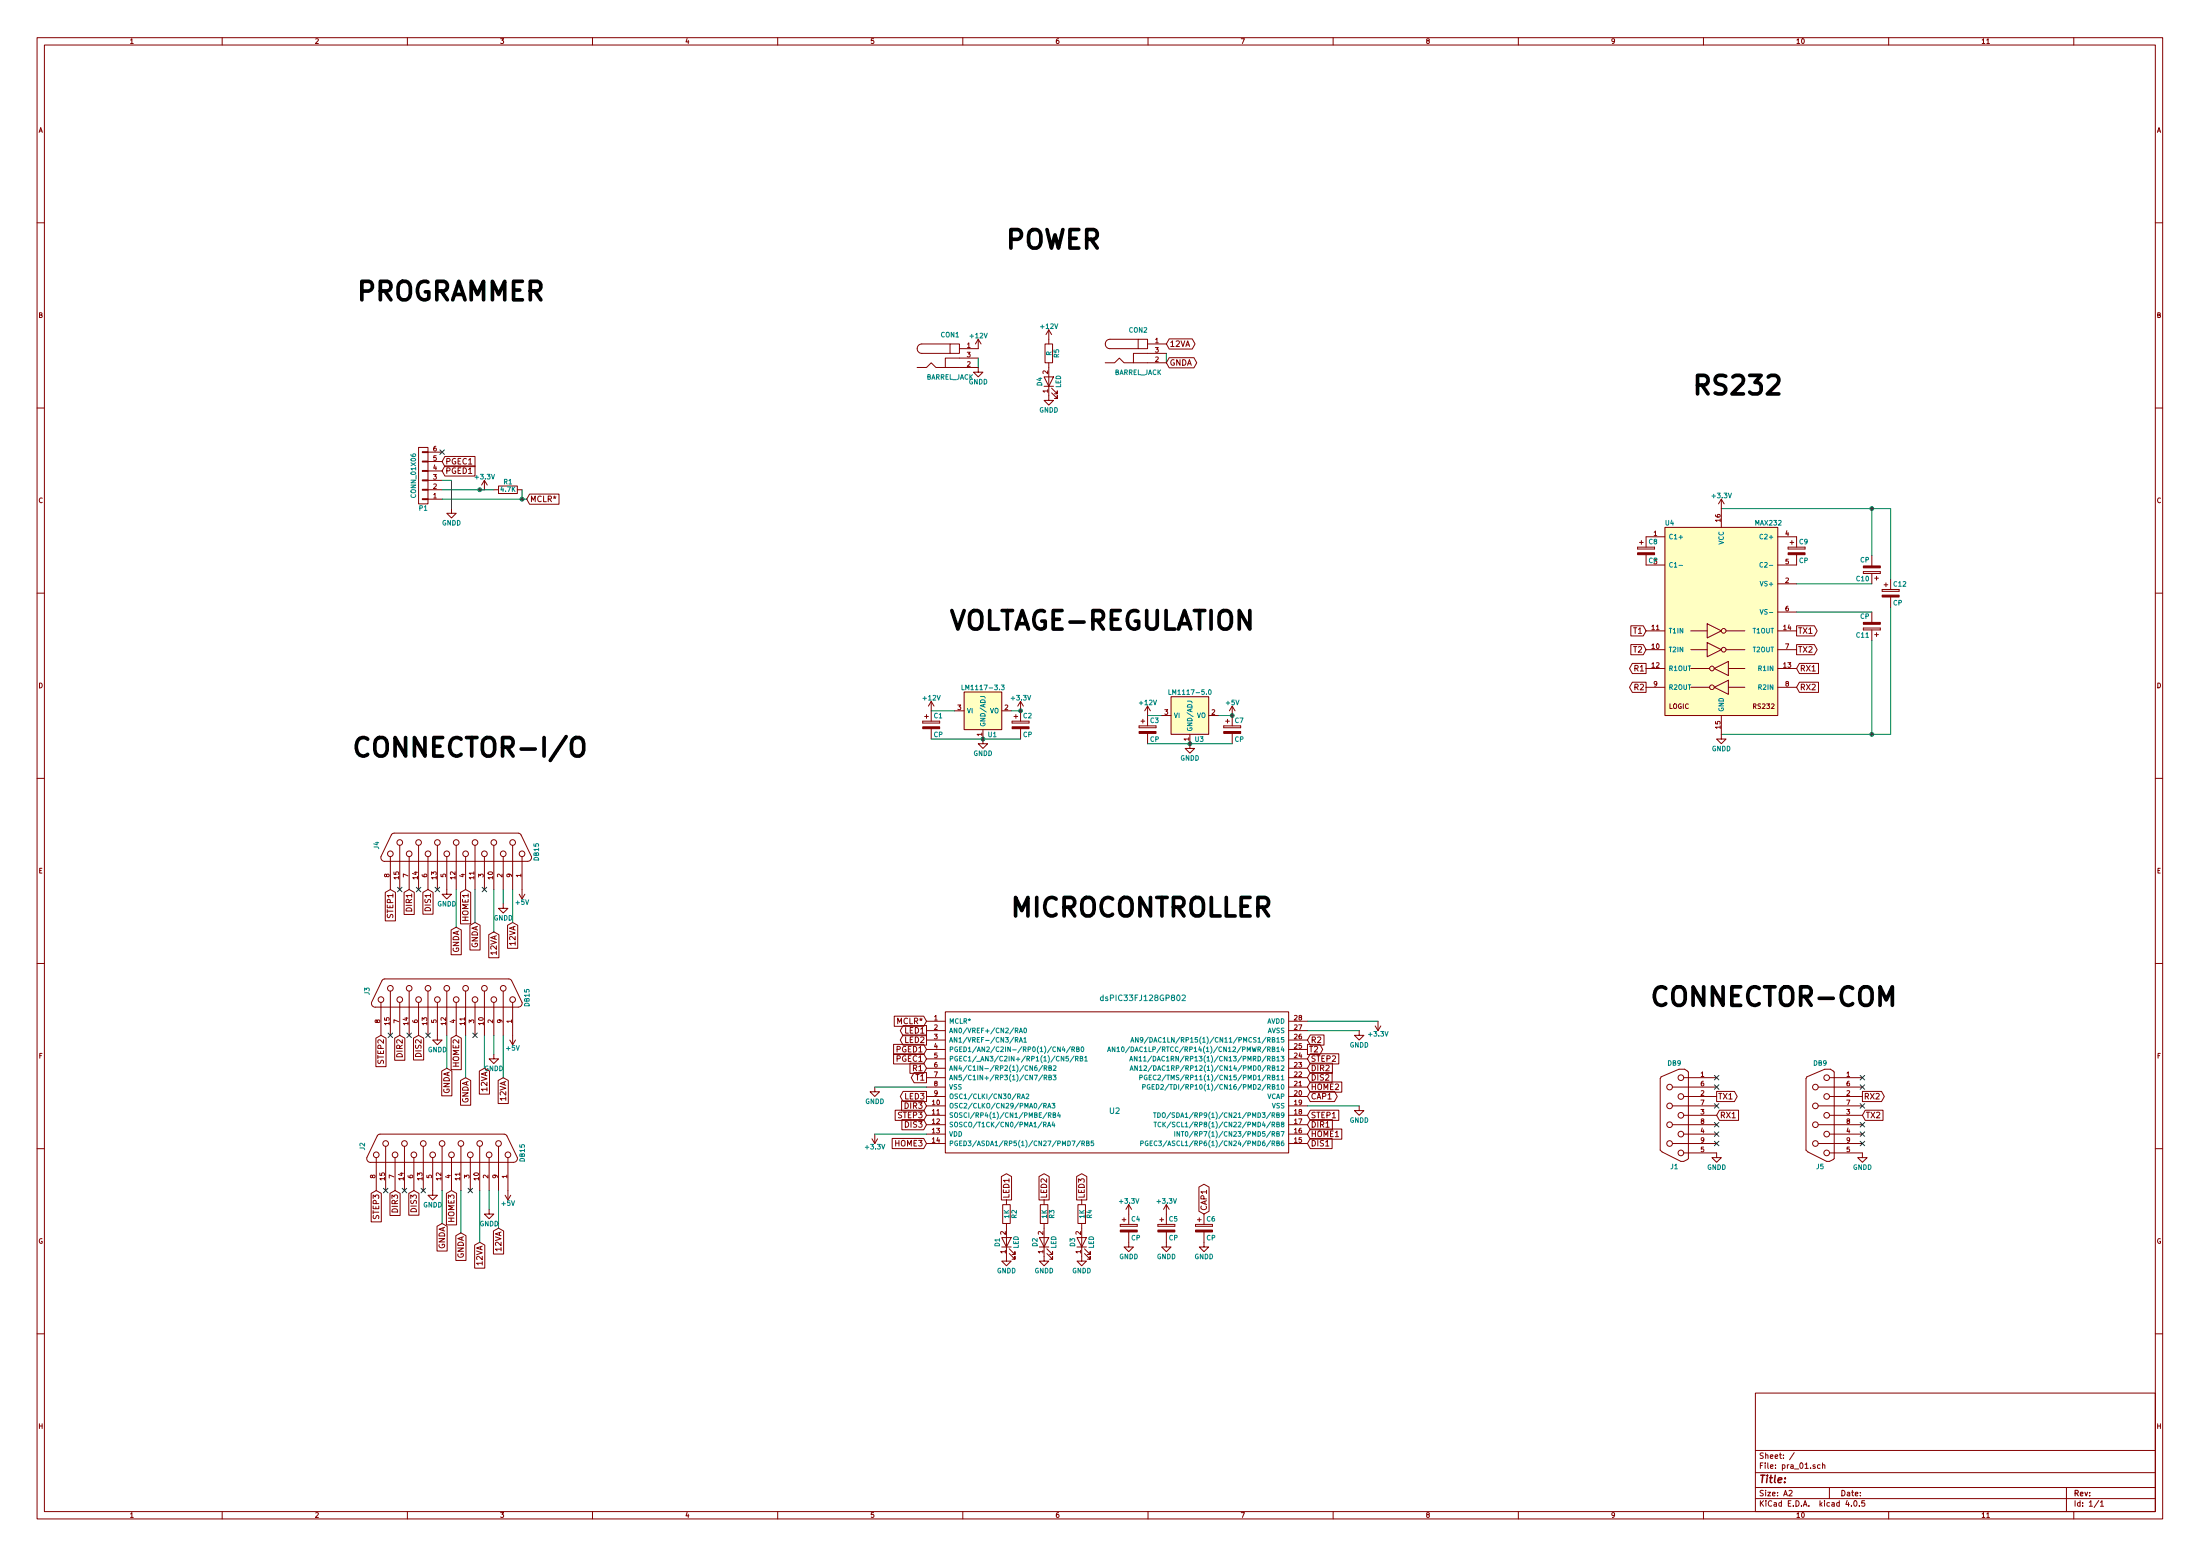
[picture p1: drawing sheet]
EESchema Schematic File Version 2
LIBS:pra_01-rescue
LIBS:power
LIBS:device
LIBS:conn
LIBS:linear
LIBS:regul
LIBS:74xx
LIBS:cmos4000
LIBS:adc-dac
LIBS:memory
LIBS:xilinx
LIBS:microcontrollers
LIBS:dsp
LIBS:microchip
LIBS:analog_switches
LIBS:motorola
LIBS:texas
LIBS:intel
LIBS:audio
LIBS:interface
LIBS:digital-audio
LIBS:philips
LIBS:display
LIBS:siliconi
LIBS:opto
LIBS:contrib
LIBS:dspic33fj128gp802
LIBS:pra_01-cache
EELAYER 25 0
EELAYER END
$Descr A2 23386 16535
encoding utf-8
Sheet 1 1
Title ""
Date ""
Rev ""
Comp ""
Comment1 ""
Comment2 ""
Comment3 ""
Comment4 ""
$EndDescr
$Comp
L dsPIC33FJ128GP802 U2
U 1 1
P 11600 11500
F 0 "U2" H 11850 11200 60  0000 C CNN
F 1 "dsPIC33FJ128GP802" H 12150 12400 60  0000 C CNN
F 2 "Housings_DIP:DIP-28_W7.62mm" H 12300 11050 60  0001 C CNN
F 3 "" H 12300 11050 60  0001 C CNN
	1    11600 11500
	1    0    0    -1  
$EndComp
Text GLabel 5600 5300 2    60   Input ~ 0
MCLR*
Text GLabel 9850 11250 0    60   Input ~ 0
PGEC1
Text GLabel 9850 11150 0    60   Input ~ 0
PGED1
Text GLabel 13900 11850 2    60   Input ~ 0
STEP1
Text GLabel 13900 11250 2    60   Input ~ 0
STEP2
Text GLabel 9850 11650 0    60   Output ~ 0
LED3
Text GLabel 13900 11950 2    60   Input ~ 0
DIR1
Text GLabel 13900 11350 2    60   Input ~ 0
DIR2
Text GLabel 9850 11750 0    60   Input ~ 0
DIR3
Text GLabel 13900 12150 2    60   Input ~ 0
DIS1
Text GLabel 13900 11450 2    60   Input ~ 0
DIS2
Text GLabel 9850 11950 0    60   Input ~ 0
DIS3
Text GLabel 13900 12050 2    60   Input ~ 0
HOME1
Text GLabel 13900 11550 2    60   Input ~ 0
HOME2
Text GLabel 9850 12150 0    60   Input ~ 0
HOME3
Text GLabel 9850 11350 0    60   Input ~ 0
R1
Text GLabel 9850 11450 0    60   Output ~ 0
T1
Text GLabel 13900 11050 2    60   Input ~ 0
R2
Text GLabel 13900 11150 2    60   Output ~ 0
T2
$Comp
L GNDD #PWR01
U 1 1
P 9300 11550
F 0 "#PWR01" H 9300 11300 50  0001 C CNN
F 1 "GNDD" H 9300 11400 50  0000 C CNN
F 2 "" H 9300 11550 50  0000 C CNN
F 3 "" H 9300 11550 50  0000 C CNN
	1    9300 11550
	1    0    0    -1  
$EndComp
$Comp
L +3.3V #PWR02
U 1 1
P 9300 12050
F 0 "#PWR02" H 9300 11900 50  0001 C CNN
F 1 "+3.3V" H 9300 12190 50  0000 C CNN
F 2 "" H 9300 12050 50  0000 C CNN
F 3 "" H 9300 12050 50  0000 C CNN
	1    9300 12050
	-1   0    0    1   
$EndComp
$Comp
L +3.3V #PWR03
U 1 1
P 14650 10850
F 0 "#PWR03" H 14650 10700 50  0001 C CNN
F 1 "+3.3V" H 14650 10990 50  0000 C CNN
F 2 "" H 14650 10850 50  0000 C CNN
F 3 "" H 14650 10850 50  0000 C CNN
	1    14650 10850
	-1   0    0    1   
$EndComp
$Comp
L GNDD #PWR04
U 1 1
P 14450 10950
F 0 "#PWR04" H 14450 10700 50  0001 C CNN
F 1 "GNDD" H 14450 10800 50  0000 C CNN
F 2 "" H 14450 10950 50  0000 C CNN
F 3 "" H 14450 10950 50  0000 C CNN
	1    14450 10950
	1    0    0    -1  
$EndComp
$Comp
L GNDD #PWR05
U 1 1
P 14450 11750
F 0 "#PWR05" H 14450 11500 50  0001 C CNN
F 1 "GNDD" H 14450 11600 50  0000 C CNN
F 2 "" H 14450 11750 50  0000 C CNN
F 3 "" H 14450 11750 50  0000 C CNN
	1    14450 11750
	1    0    0    -1  
$EndComp
$Comp
L LED D1
U 1 1
P 10700 13200
F 0 "D1" H 10700 13300 50  0000 C CNN
F 1 "LED" H 10700 13100 50  0000 C CNN
F 2 "LEDs:LED_1206" H 10700 13200 50  0001 C CNN
F 3 "" H 10700 13200 50  0000 C CNN
	1    10700 13200
	0    -1   -1   0   
$EndComp
$Comp
L R R2
U 1 1
P 10700 12900
F 0 "R2" V 10780 12900 50  0000 C CNN
F 1 "1K" V 10700 12900 50  0000 C CNN
F 2 "Resistors_SMD:R_1206_HandSoldering" V 10630 12900 50  0001 C CNN
F 3 "" H 10700 12900 50  0000 C CNN
	1    10700 12900
	1    0    0    -1  
$EndComp
$Comp
L R R3
U 1 1
P 11100 12900
F 0 "R3" V 11180 12900 50  0000 C CNN
F 1 "1K" V 11100 12900 50  0000 C CNN
F 2 "Resistors_SMD:R_1206_HandSoldering" V 11030 12900 50  0001 C CNN
F 3 "" H 11100 12900 50  0000 C CNN
	1    11100 12900
	1    0    0    -1  
$EndComp
$Comp
L LED D2
U 1 1
P 11100 13200
F 0 "D2" H 11100 13300 50  0000 C CNN
F 1 "LED" H 11100 13100 50  0000 C CNN
F 2 "LEDs:LED_1206" H 11100 13200 50  0001 C CNN
F 3 "" H 11100 13200 50  0000 C CNN
	1    11100 13200
	0    -1   -1   0   
$EndComp
$Comp
L R R4
U 1 1
P 11500 12900
F 0 "R4" V 11580 12900 50  0000 C CNN
F 1 "1K" V 11500 12900 50  0000 C CNN
F 2 "Resistors_SMD:R_1206_HandSoldering" V 11430 12900 50  0001 C CNN
F 3 "" H 11500 12900 50  0000 C CNN
	1    11500 12900
	1    0    0    -1  
$EndComp
$Comp
L LED D3
U 1 1
P 11500 13200
F 0 "D3" H 11500 13300 50  0000 C CNN
F 1 "LED" H 11500 13100 50  0000 C CNN
F 2 "LEDs:LED_1206" H 11500 13200 50  0001 C CNN
F 3 "" H 11500 13200 50  0000 C CNN
	1    11500 13200
	0    -1   -1   0   
$EndComp
$Comp
L GNDD #PWR06
U 1 1
P 10700 13350
F 0 "#PWR06" H 10700 13100 50  0001 C CNN
F 1 "GNDD" H 10700 13200 50  0000 C CNN
F 2 "" H 10700 13350 50  0000 C CNN
F 3 "" H 10700 13350 50  0000 C CNN
	1    10700 13350
	1    0    0    -1  
$EndComp
$Comp
L GNDD #PWR07
U 1 1
P 11100 13350
F 0 "#PWR07" H 11100 13100 50  0001 C CNN
F 1 "GNDD" H 11100 13200 50  0000 C CNN
F 2 "" H 11100 13350 50  0000 C CNN
F 3 "" H 11100 13350 50  0000 C CNN
	1    11100 13350
	1    0    0    -1  
$EndComp
$Comp
L GNDD #PWR08
U 1 1
P 11500 13350
F 0 "#PWR08" H 11500 13100 50  0001 C CNN
F 1 "GNDD" H 11500 13200 50  0000 C CNN
F 2 "" H 11500 13350 50  0000 C CNN
F 3 "" H 11500 13350 50  0000 C CNN
	1    11500 13350
	1    0    0    -1  
$EndComp
$Comp
L CP C4
U 1 1
P 12000 13050
F 0 "C4" H 12025 13150 50  0000 L CNN
F 1 "CP" H 12025 12950 50  0000 L CNN
F 2 "Capacitors_THT:CP_Radial_Tantal_D5.0mm_P2.50mm" H 12038 12900 50  0001 C CNN
F 3 "" H 12000 13050 50  0000 C CNN
	1    12000 13050
	1    0    0    -1  
$EndComp
Text GLabel 9850 10950 0    60   Output ~ 0
LED1
Text GLabel 9850 11050 0    60   Output ~ 0
LED2
Text GLabel 9850 11850 0    60   Input ~ 0
STEP3
Text GLabel 13900 11650 2    60   BiDi ~ 0
CAP1
$Comp
L CP C5
U 1 1
P 12400 13050
F 0 "C5" H 12425 13150 50  0000 L CNN
F 1 "CP" H 12425 12950 50  0000 L CNN
F 2 "Capacitors_THT:CP_Radial_Tantal_D5.0mm_P2.50mm" H 12438 12900 50  0001 C CNN
F 3 "" H 12400 13050 50  0000 C CNN
	1    12400 13050
	1    0    0    -1  
$EndComp
$Comp
L CP C6
U 1 1
P 12800 13050
F 0 "C6" H 12825 13150 50  0000 L CNN
F 1 "CP" H 12825 12950 50  0000 L CNN
F 2 "Capacitors_THT:CP_Radial_D5.0mm_P2.50mm" H 12838 12900 50  0001 C CNN
F 3 "" H 12800 13050 50  0000 C CNN
	1    12800 13050
	1    0    0    -1  
$EndComp
$Comp
L +3.3V #PWR09
U 1 1
P 12000 12900
F 0 "#PWR09" H 12000 12750 50  0001 C CNN
F 1 "+3.3V" H 12000 13040 50  0000 C CNN
F 2 "" H 12000 12900 50  0000 C CNN
F 3 "" H 12000 12900 50  0000 C CNN
	1    12000 12900
	1    0    0    -1  
$EndComp
$Comp
L +3.3V #PWR010
U 1 1
P 12400 12900
F 0 "#PWR010" H 12400 12750 50  0001 C CNN
F 1 "+3.3V" H 12400 13040 50  0000 C CNN
F 2 "" H 12400 12900 50  0000 C CNN
F 3 "" H 12400 12900 50  0000 C CNN
	1    12400 12900
	1    0    0    -1  
$EndComp
$Comp
L GNDD #PWR011
U 1 1
P 12000 13200
F 0 "#PWR011" H 12000 12950 50  0001 C CNN
F 1 "GNDD" H 12000 13050 50  0000 C CNN
F 2 "" H 12000 13200 50  0000 C CNN
F 3 "" H 12000 13200 50  0000 C CNN
	1    12000 13200
	1    0    0    -1  
$EndComp
$Comp
L GNDD #PWR012
U 1 1
P 12400 13200
F 0 "#PWR012" H 12400 12950 50  0001 C CNN
F 1 "GNDD" H 12400 13050 50  0000 C CNN
F 2 "" H 12400 13200 50  0000 C CNN
F 3 "" H 12400 13200 50  0000 C CNN
	1    12400 13200
	1    0    0    -1  
$EndComp
$Comp
L GNDD #PWR013
U 1 1
P 12800 13200
F 0 "#PWR013" H 12800 12950 50  0001 C CNN
F 1 "GNDD" H 12800 13050 50  0000 C CNN
F 2 "" H 12800 13200 50  0000 C CNN
F 3 "" H 12800 13200 50  0000 C CNN
	1    12800 13200
	1    0    0    -1  
$EndComp
Text GLabel 12800 12900 1    60   BiDi ~ 0
CAP1
Text GLabel 10700 12750 1    60   Output ~ 0
LED1
Text GLabel 11100 12750 1    60   Output ~ 0
LED2
Text GLabel 11500 12750 1    60   Output ~ 0
LED3
$Comp
L DB15 J4
U 1 1
P 4850 9000
F 0 "J4" H 4870 9850 50  0000 C CNN
F 1 "DB15" H 4800 8150 50  0000 C CNN
F 2 "Connectors:DB15FC" H 4850 9000 50  0001 C CNN
F 3 "" H 4850 9000 50  0000 C CNN
	1    4850 9000
	0    -1   -1   0   
$EndComp
$Comp
L DB15 J3
U 1 1
P 4750 10550
F 0 "J3" H 4770 11400 50  0000 C CNN
F 1 "DB15" H 4700 9700 50  0000 C CNN
F 2 "Connectors:DB15FC" H 4750 10550 50  0001 C CNN
F 3 "" H 4750 10550 50  0000 C CNN
	1    4750 10550
	0    -1   -1   0   
$EndComp
$Comp
L DB15 J2
U 1 1
P 4700 12200
F 0 "J2" H 4720 13050 50  0000 C CNN
F 1 "DB15" H 4650 11350 50  0000 C CNN
F 2 "Connectors:DB15FC" H 4700 12200 50  0001 C CNN
F 3 "" H 4700 12200 50  0000 C CNN
	1    4700 12200
	0    -1   -1   0   
$EndComp
Text GLabel 4150 9450 3    60   Input ~ 0
STEP1
Text GLabel 4050 11000 3    60   Input ~ 0
STEP2
Text GLabel 4350 9450 3    60   Input ~ 0
DIR1
Text GLabel 4250 11000 3    60   Input ~ 0
DIR2
Text GLabel 4550 9450 3    60   Input ~ 0
DIS1
Text GLabel 4450 11000 3    60   Input ~ 0
DIS2
Text GLabel 4950 9450 3    60   Input ~ 0
HOME1
Text GLabel 4850 11000 3    60   Input ~ 0
HOME2
$Comp
L GNDD #PWR014
U 1 1
P 5250 11200
F 0 "#PWR014" H 5250 10950 50  0001 C CNN
F 1 "GNDD" H 5250 11050 50  0000 C CNN
F 2 "" H 5250 11200 50  0000 C CNN
F 3 "" H 5250 11200 50  0000 C CNN
	1    5250 11200
	1    0    0    -1  
$EndComp
$Comp
L +5V #PWR015
U 1 1
P 5450 11000
F 0 "#PWR015" H 5450 10850 50  0001 C CNN
F 1 "+5V" H 5450 11140 50  0000 C CNN
F 2 "" H 5450 11000 50  0000 C CNN
F 3 "" H 5450 11000 50  0000 C CNN
	1    5450 11000
	-1   0    0    1   
$EndComp
$Comp
L GNDD #PWR016
U 1 1
P 4750 9450
F 0 "#PWR016" H 4750 9200 50  0001 C CNN
F 1 "GNDD" H 4750 9300 50  0000 C CNN
F 2 "" H 4750 9450 50  0000 C CNN
F 3 "" H 4750 9450 50  0000 C CNN
	1    4750 9450
	1    0    0    -1  
$EndComp
$Comp
L GNDD #PWR017
U 1 1
P 5350 9600
F 0 "#PWR017" H 5350 9350 50  0001 C CNN
F 1 "GNDD" H 5350 9450 50  0000 C CNN
F 2 "" H 5350 9600 50  0000 C CNN
F 3 "" H 5350 9600 50  0000 C CNN
	1    5350 9600
	1    0    0    -1  
$EndComp
$Comp
L +5V #PWR018
U 1 1
P 5550 9450
F 0 "#PWR018" H 5550 9300 50  0001 C CNN
F 1 "+5V" H 5550 9590 50  0000 C CNN
F 2 "" H 5550 9450 50  0000 C CNN
F 3 "" H 5550 9450 50  0000 C CNN
	1    5550 9450
	-1   0    0    1   
$EndComp
Text GLabel 4000 12650 3    60   Input ~ 0
STEP3
Text GLabel 4200 12650 3    60   Input ~ 0
DIR3
Text GLabel 4400 12650 3    60   Input ~ 0
DIS3
Text GLabel 4800 12650 3    60   Input ~ 0
HOME3
Text GLabel 18250 11650 2    60   Output ~ 0
TX1
$Comp
L GNDD #PWR019
U 1 1
P 4600 12650
F 0 "#PWR019" H 4600 12400 50  0001 C CNN
F 1 "GNDD" H 4600 12500 50  0000 C CNN
F 2 "" H 4600 12650 50  0000 C CNN
F 3 "" H 4600 12650 50  0000 C CNN
	1    4600 12650
	1    0    0    -1  
$EndComp
$Comp
L GNDD #PWR020
U 1 1
P 5200 12850
F 0 "#PWR020" H 5200 12600 50  0001 C CNN
F 1 "GNDD" H 5200 12700 50  0000 C CNN
F 2 "" H 5200 12850 50  0000 C CNN
F 3 "" H 5200 12850 50  0000 C CNN
	1    5200 12850
	1    0    0    -1  
$EndComp
$Comp
L +5V #PWR021
U 1 1
P 5400 12650
F 0 "#PWR021" H 5400 12500 50  0001 C CNN
F 1 "+5V" H 5400 12790 50  0000 C CNN
F 2 "" H 5400 12650 50  0000 C CNN
F 3 "" H 5400 12650 50  0000 C CNN
	1    5400 12650
	-1   0    0    1   
$EndComp
$Comp
L DB9 J1
U 1 1
P 17800 11850
F 0 "J1" H 17800 12400 50  0000 C CNN
F 1 "DB9" H 17800 11300 50  0000 C CNN
F 2 "Connectors:DB9FC" H 17800 11850 50  0001 C CNN
F 3 "" H 17800 11850 50  0000 C CNN
	1    17800 11850
	-1   0    0    1   
$EndComp
Text GLabel 18250 11850 2    60   Input ~ 0
RX1
$Comp
L GNDD #PWR022
U 1 1
P 18250 12250
F 0 "#PWR022" H 18250 12000 50  0001 C CNN
F 1 "GNDD" H 18250 12100 50  0000 C CNN
F 2 "" H 18250 12250 50  0000 C CNN
F 3 "" H 18250 12250 50  0000 C CNN
	1    18250 12250
	1    0    0    -1  
$EndComp
Text Label 10750 9750 0    197  ~ 39
MICROCONTROLLER
$Comp
L LM1117-3.3-RESCUE-pra_01 U1
U 1 1
P 10450 7550
F 0 "U1" H 10550 7300 50  0000 C CNN
F 1 "LM1117-3.3" H 10450 7800 50  0000 C CNN
F 2 "Power_Integrations:TO-220" H 10450 7550 50  0001 C CNN
F 3 "" H 10450 7550 50  0000 C CNN
	1    10450 7550
	1    0    0    -1  
$EndComp
$Comp
L LM1117-5.0-RESCUE-pra_01 U3
U 1 1
P 12650 7600
F 0 "U3" H 12750 7350 50  0000 C CNN
F 1 "LM1117-5.0" H 12650 7850 50  0000 C CNN
F 2 "Power_Integrations:TO-220" H 12650 7600 50  0001 C CNN
F 3 "" H 12650 7600 50  0000 C CNN
	1    12650 7600
	1    0    0    -1  
$EndComp
$Comp
L CP C1
U 1 1
P 9900 7700
F 0 "C1" H 9925 7800 50  0000 L CNN
F 1 "CP" H 9925 7600 50  0000 L CNN
F 2 "Capacitors_THT:CP_Radial_D5.0mm_P2.50mm" H 9938 7550 50  0001 C CNN
F 3 "" H 9900 7700 50  0000 C CNN
	1    9900 7700
	1    0    0    -1  
$EndComp
$Comp
L CP C2
U 1 1
P 10850 7700
F 0 "C2" H 10875 7800 50  0000 L CNN
F 1 "CP" H 10875 7600 50  0000 L CNN
F 2 "Capacitors_THT:CP_Radial_D5.0mm_P2.50mm" H 10888 7550 50  0001 C CNN
F 3 "" H 10850 7700 50  0000 C CNN
	1    10850 7700
	1    0    0    -1  
$EndComp
$Comp
L GNDD #PWR023
U 1 1
P 10450 7850
F 0 "#PWR023" H 10450 7600 50  0001 C CNN
F 1 "GNDD" H 10450 7700 50  0000 C CNN
F 2 "" H 10450 7850 50  0000 C CNN
F 3 "" H 10450 7850 50  0000 C CNN
	1    10450 7850
	1    0    0    -1  
$EndComp
$Comp
L CP C3
U 1 1
P 12200 7750
F 0 "C3" H 12225 7850 50  0000 L CNN
F 1 "CP" H 12225 7650 50  0000 L CNN
F 2 "Capacitors_THT:CP_Radial_D5.0mm_P2.50mm" H 12238 7600 50  0001 C CNN
F 3 "" H 12200 7750 50  0000 C CNN
	1    12200 7750
	1    0    0    -1  
$EndComp
$Comp
L CP C7
U 1 1
P 13100 7750
F 0 "C7" H 13125 7850 50  0000 L CNN
F 1 "CP" H 13125 7650 50  0000 L CNN
F 2 "Capacitors_THT:CP_Radial_D5.0mm_P2.50mm" H 13138 7600 50  0001 C CNN
F 3 "" H 13100 7750 50  0000 C CNN
	1    13100 7750
	1    0    0    -1  
$EndComp
$Comp
L GNDD #PWR024
U 1 1
P 12650 7900
F 0 "#PWR024" H 12650 7650 50  0001 C CNN
F 1 "GNDD" H 12650 7750 50  0000 C CNN
F 2 "" H 12650 7900 50  0000 C CNN
F 3 "" H 12650 7900 50  0000 C CNN
	1    12650 7900
	1    0    0    -1  
$EndComp
$Comp
L +12V #PWR025
U 1 1
P 9900 7550
F 0 "#PWR025" H 9900 7400 50  0001 C CNN
F 1 "+12V" H 9900 7690 50  0000 C CNN
F 2 "" H 9900 7550 50  0000 C CNN
F 3 "" H 9900 7550 50  0000 C CNN
	1    9900 7550
	1    0    0    -1  
$EndComp
$Comp
L +12V #PWR026
U 1 1
P 12200 7600
F 0 "#PWR026" H 12200 7450 50  0001 C CNN
F 1 "+12V" H 12200 7740 50  0000 C CNN
F 2 "" H 12200 7600 50  0000 C CNN
F 3 "" H 12200 7600 50  0000 C CNN
	1    12200 7600
	1    0    0    -1  
$EndComp
$Comp
L +3.3V #PWR027
U 1 1
P 10850 7550
F 0 "#PWR027" H 10850 7400 50  0001 C CNN
F 1 "+3.3V" H 10850 7690 50  0000 C CNN
F 2 "" H 10850 7550 50  0000 C CNN
F 3 "" H 10850 7550 50  0000 C CNN
	1    10850 7550
	1    0    0    -1  
$EndComp
$Comp
L +5V #PWR028
U 1 1
P 13100 7600
F 0 "#PWR028" H 13100 7450 50  0001 C CNN
F 1 "+5V" H 13100 7740 50  0000 C CNN
F 2 "" H 13100 7600 50  0000 C CNN
F 3 "" H 13100 7600 50  0000 C CNN
	1    13100 7600
	1    0    0    -1  
$EndComp
$Comp
L BARREL_JACK CON1
U 1 1
P 10100 3800
F 0 "CON1" H 10100 4050 50  0000 C CNN
F 1 "BARREL_JACK" H 10100 3600 50  0000 C CNN
F 2 "Connectors:BARREL_JACK" H 10100 3800 50  0001 C CNN
F 3 "" H 10100 3800 50  0000 C CNN
	1    10100 3800
	1    0    0    -1  
$EndComp
$Comp
L +12V #PWR029
U 1 1
P 10400 3700
F 0 "#PWR029" H 10400 3550 50  0001 C CNN
F 1 "+12V" H 10400 3840 50  0000 C CNN
F 2 "" H 10400 3700 50  0000 C CNN
F 3 "" H 10400 3700 50  0000 C CNN
	1    10400 3700
	1    0    0    -1  
$EndComp
$Comp
L GNDD #PWR030
U 1 1
P 10400 3900
F 0 "#PWR030" H 10400 3650 50  0001 C CNN
F 1 "GNDD" H 10400 3750 50  0000 C CNN
F 2 "" H 10400 3900 50  0000 C CNN
F 3 "" H 10400 3900 50  0000 C CNN
	1    10400 3900
	1    0    0    -1  
$EndComp
Text Label 10700 2650 0    197  ~ 39
POWER
$Comp
L CONN_01X06 P1
U 1 1
P 4500 5050
F 0 "P1" H 4500 5400 50  0000 C CNN
F 1 "CONN_01X06" V 4600 5050 50  0000 C CNN
F 2 "Connectors:PINHEAD1-6" H 4500 5050 50  0001 C CNN
F 3 "" H 4500 5050 50  0000 C CNN
	1    4500 5050
	-1   0    0    1   
$EndComp
$Comp
L R R1
U 1 1
P 5400 5200
F 0 "R1" V 5480 5200 50  0000 C CNN
F 1 "4.7K" V 5400 5200 50  0000 C CNN
F 2 "Resistors_SMD:R_1206_HandSoldering" V 5330 5200 50  0001 C CNN
F 3 "" H 5400 5200 50  0000 C CNN
	1    5400 5200
	0    -1   -1   0   
$EndComp
$Comp
L +3.3V #PWR031
U 1 1
P 5150 5200
F 0 "#PWR031" H 5150 5050 50  0001 C CNN
F 1 "+3.3V" H 5150 5340 50  0000 C CNN
F 2 "" H 5150 5200 50  0000 C CNN
F 3 "" H 5150 5200 50  0000 C CNN
	1    5150 5200
	1    0    0    -1  
$EndComp
Text GLabel 4700 5000 2    60   Input ~ 0
PGED1
Text GLabel 4700 4900 2    60   Input ~ 0
PGEC1
NoConn ~ 4700 4800
Text GLabel 9850 10850 0    60   Input ~ 0
MCLR*
NoConn ~ 4250 9450
NoConn ~ 4450 9450
NoConn ~ 4650 9450
NoConn ~ 4150 11000
NoConn ~ 4350 11000
NoConn ~ 4550 11000
NoConn ~ 5150 9450
NoConn ~ 5050 11000
NoConn ~ 5000 12650
NoConn ~ 4100 12650
NoConn ~ 4300 12650
NoConn ~ 4500 12650
NoConn ~ 18250 11450
NoConn ~ 18250 11550
NoConn ~ 18250 11750
NoConn ~ 18250 11950
NoConn ~ 18250 12050
NoConn ~ 18250 12150
Text GLabel 4850 9850 3    60   Input ~ 0
GNDA
Text GLabel 5050 9800 3    60   Input ~ 0
GNDA
Text GLabel 5250 9900 3    60   Input ~ 0
12VA
Text GLabel 5450 9800 3    60   Input ~ 0
12VA
$Comp
L GNDD #PWR032
U 1 1
P 4650 11000
F 0 "#PWR032" H 4650 10750 50  0001 C CNN
F 1 "GNDD" H 4650 10850 50  0000 C CNN
F 2 "" H 4650 11000 50  0000 C CNN
F 3 "" H 4650 11000 50  0000 C CNN
	1    4650 11000
	1    0    0    -1  
$EndComp
Text GLabel 4700 13000 3    60   Input ~ 0
GNDA
Text GLabel 4900 13100 3    60   Input ~ 0
GNDA
Text GLabel 5100 13200 3    60   Input ~ 0
12VA
Text GLabel 5300 13050 3    60   Input ~ 0
12VA
Text GLabel 4750 11350 3    60   Input ~ 0
GNDA
Text GLabel 4950 11450 3    60   Input ~ 0
GNDA
Text GLabel 5150 11350 3    60   Input ~ 0
12VA
Text GLabel 5350 11450 3    60   Input ~ 0
12VA
$Comp
L MAX232 U4
U 1 1
P 18300 6600
F 0 "U4" H 17750 7650 50  0000 C CNN
F 1 "MAX232" H 18800 7650 50  0000 C CNN
F 2 "Housings_DIP:DIP-16_W7.62mm_LongPads" H 18300 6700 50  0001 C CNN
F 3 "" H 18300 6700 50  0000 C CNN
	1    18300 6600
	1    0    0    -1  
$EndComp
$Comp
L CP C8
U 1 1
P 17500 5850
F 0 "C8" H 17525 5950 50  0000 L CNN
F 1 "CP" H 17525 5750 50  0000 L CNN
F 2 "Capacitors_THT:CP_Radial_Tantal_D5.0mm_P2.50mm" H 17538 5700 50  0001 C CNN
F 3 "" H 17500 5850 50  0000 C CNN
	1    17500 5850
	1    0    0    -1  
$EndComp
$Comp
L CP C9
U 1 1
P 19100 5850
F 0 "C9" H 19125 5950 50  0000 L CNN
F 1 "CP" H 19125 5750 50  0000 L CNN
F 2 "Capacitors_THT:CP_Radial_Tantal_D5.0mm_P2.50mm" H 19138 5700 50  0001 C CNN
F 3 "" H 19100 5850 50  0000 C CNN
	1    19100 5850
	1    0    0    -1  
$EndComp
$Comp
L CP C10
U 1 1
P 19900 6050
F 0 "C10" H 19925 6150 50  0000 L CNN
F 1 "CP" H 19925 5950 50  0000 L CNN
F 2 "Capacitors_THT:CP_Radial_Tantal_D5.0mm_P2.50mm" H 19938 5900 50  0001 C CNN
F 3 "" H 19900 6050 50  0000 C CNN
	1    19900 6050
	-1   0    0    1   
$EndComp
$Comp
L CP C11
U 1 1
P 19900 6650
F 0 "C11" H 19925 6750 50  0000 L CNN
F 1 "CP" H 19925 6550 50  0000 L CNN
F 2 "Capacitors_THT:CP_Radial_Tantal_D5.0mm_P2.50mm" H 19938 6500 50  0001 C CNN
F 3 "" H 19900 6650 50  0000 C CNN
	1    19900 6650
	-1   0    0    1   
$EndComp
$Comp
L CP C12
U 1 1
P 20100 6300
F 0 "C12" H 20125 6400 50  0000 L CNN
F 1 "CP" H 20125 6200 50  0000 L CNN
F 2 "Capacitors_THT:CP_Radial_Tantal_D5.0mm_P2.50mm" H 20138 6150 50  0001 C CNN
F 3 "" H 20100 6300 50  0000 C CNN
	1    20100 6300
	1    0    0    -1  
$EndComp
Wire Wire Line
	5050 9450 5050 9800
Wire Wire Line
	4850 9450 4850 9850
Wire Wire Line
	5450 9450 5450 9800
Wire Wire Line
	5250 9450 5250 9900
Wire Wire Line
	5200 12850 5200 12650
Wire Wire Line
	9300 12050 9850 12050
Wire Wire Line
	9300 11550 9850 11550
Wire Wire Line
	13900 10850 14650 10850
Wire Wire Line
	5350 9600 5350 9450
Wire Wire Line
	13900 10950 14450 10950
Wire Wire Line
	13900 11750 14450 11750
Wire Wire Line
	5250 11000 5250 11200
Wire Wire Line
	4750 11000 4750 11350
Wire Wire Line
	4950 11000 4950 11450
Wire Wire Line
	4700 12650 4700 13000
Wire Wire Line
	4900 12650 4900 13100
Wire Wire Line
	5350 11000 5350 11450
Wire Wire Line
	5150 11000 5150 11350
Wire Wire Line
	5300 13050 5300 12650
Wire Wire Line
	5100 13200 5100 12650
Wire Wire Line
	9900 7550 10150 7550
Wire Wire Line
	9900 7850 10850 7850
Connection ~ 10450 7850
Wire Wire Line
	12200 7900 13100 7900
Connection ~ 12650 7900
Wire Wire Line
	12200 7600 12350 7600
Wire Wire Line
	10400 3800 10400 3900
Wire Wire Line
	4700 5200 5150 5200
Wire Wire Line
	5250 5200 5100 5200
Connection ~ 5100 5200
Wire Wire Line
	5550 5200 5550 5300
Wire Wire Line
	4700 5300 5600 5300
Connection ~ 5550 5300
Wire Wire Line
	18300 5400 20100 5400
Wire Wire Line
	18300 7800 20100 7800
Wire Wire Line
	20100 5400 20100 6150
Wire Wire Line
	20100 7800 20100 6450
Wire Wire Line
	19100 6500 19900 6500
Wire Wire Line
	19900 6800 19900 7800
Connection ~ 19900 7800
Wire Wire Line
	19100 6200 19900 6200
Wire Wire Line
	19900 5900 19900 5400
Connection ~ 19900 5400
$Comp
L +3.3V #PWR033
U 1 1
P 18300 5400
F 0 "#PWR033" H 18300 5250 50  0001 C CNN
F 1 "+3.3V" H 18300 5540 50  0000 C CNN
F 2 "" H 18300 5400 50  0000 C CNN
F 3 "" H 18300 5400 50  0000 C CNN
	1    18300 5400
	1    0    0    -1  
$EndComp
$Comp
L GNDD #PWR034
U 1 1
P 18300 7800
F 0 "#PWR034" H 18300 7550 50  0001 C CNN
F 1 "GNDD" H 18300 7650 50  0000 C CNN
F 2 "" H 18300 7800 50  0000 C CNN
F 3 "" H 18300 7800 50  0000 C CNN
	1    18300 7800
	1    0    0    -1  
$EndComp
Text GLabel 17500 7100 0    60   Output ~ 0
R1
Text GLabel 17500 6700 0    60   Input ~ 0
T1
Text GLabel 19100 6700 2    60   Output ~ 0
TX1
Text GLabel 19100 7100 2    60   Input ~ 0
RX1
$Comp
L R R5
U 1 1
P 11150 3750
F 0 "R5" V 11230 3750 50  0000 C CNN
F 1 "R" V 11150 3750 50  0000 C CNN
F 2 "Resistors_Universal:Resistor_SMD+THTuniversal_0805to1206_RM10_HandSoldering" V 11080 3750 50  0001 C CNN
F 3 "" H 11150 3750 50  0000 C CNN
	1    11150 3750
	1    0    0    -1  
$EndComp
$Comp
L LED D4
U 1 1
P 11150 4050
F 0 "D4" H 11150 4150 50  0000 C CNN
F 1 "LED" H 11150 3950 50  0000 C CNN
F 2 "LEDs:LED_D5.0mm" H 11150 4050 50  0001 C CNN
F 3 "" H 11150 4050 50  0000 C CNN
	1    11150 4050
	0    -1   -1   0   
$EndComp
$Comp
L +12V #PWR035
U 1 1
P 11150 3600
F 0 "#PWR035" H 11150 3450 50  0001 C CNN
F 1 "+12V" H 11150 3740 50  0000 C CNN
F 2 "" H 11150 3600 50  0000 C CNN
F 3 "" H 11150 3600 50  0000 C CNN
	1    11150 3600
	1    0    0    -1  
$EndComp
$Comp
L GNDD #PWR036
U 1 1
P 11150 4200
F 0 "#PWR036" H 11150 3950 50  0001 C CNN
F 1 "GNDD" H 11150 4050 50  0000 C CNN
F 2 "" H 11150 4200 50  0000 C CNN
F 3 "" H 11150 4200 50  0000 C CNN
	1    11150 4200
	1    0    0    -1  
$EndComp
$Comp
L GNDD #PWR041
U 1 1
P 4800 5400
F 0 "#PWR041" H 4800 5150 50  0001 C CNN
F 1 "GNDD" H 4800 5250 50  0000 C CNN
F 2 "" H 4800 5400 50  0000 C CNN
F 3 "" H 4800 5400 50  0000 C CNN
	1    4800 5400
	1    0    0    -1  
$EndComp
Wire Wire Line
	4700 5100 4800 5100
Wire Wire Line
	4800 5100 4800 5400
Connection ~ 13100 7600
Connection ~ 10850 7550
$Comp
L BARREL_JACK CON2
U 1 1
P 12100 3750
F 0 "CON2" H 12100 4000 50  0000 C CNN
F 1 "BARREL_JACK" H 12100 3550 50  0000 C CNN
F 2 "Connectors:BARREL_JACK" H 12100 3750 50  0001 C CNN
F 3 "" H 12100 3750 50  0000 C CNN
	1    12100 3750
	1    0    0    -1  
$EndComp
Wire Wire Line
	12400 3750 12400 3850
Text GLabel 12400 3650 2    60   BiDi ~ 0
12VA
Text GLabel 12400 3850 2    60   BiDi ~ 0
GNDA
Wire Wire Line
	10750 7550 10850 7550
Wire Wire Line
	12950 7600 13100 7600
Text GLabel 17500 6900 0    60   Input ~ 0
T2
Text GLabel 19100 6900 2    60   Output ~ 0
TX2
Text GLabel 17500 7300 0    60   Output ~ 0
R2
Text GLabel 19100 7300 2    60   Input ~ 0
RX2
Text GLabel 19800 11650 2    60   Output ~ 0
RX2
$Comp
L DB9 J5
U 1 1
P 19350 11850
F 0 "J5" H 19350 12400 50  0000 C CNN
F 1 "DB9" H 19350 11300 50  0000 C CNN
F 2 "Connectors:DB9MC" H 19350 11850 50  0001 C CNN
F 3 "" H 19350 11850 50  0000 C CNN
	1    19350 11850
	-1   0    0    1   
$EndComp
Text GLabel 19800 11850 2    60   Input ~ 0
TX2
$Comp
L GNDD #PWR042
U 1 1
P 19800 12250
F 0 "#PWR042" H 19800 12000 50  0001 C CNN
F 1 "GNDD" H 19800 12100 50  0000 C CNN
F 2 "" H 19800 12250 50  0000 C CNN
F 3 "" H 19800 12250 50  0000 C CNN
	1    19800 12250
	1    0    0    -1  
$EndComp
NoConn ~ 19800 11450
NoConn ~ 19800 11550
NoConn ~ 19800 11750
NoConn ~ 19800 11950
NoConn ~ 19800 12050
NoConn ~ 19800 12150
Text Label 3800 3200 0    197  ~ 39
PROGRAMMER
Text Label 18000 4200 0    197  ~ 39
RS232
Text Label 17550 10700 0    197  ~ 39
CONNECTOR-COM
Text Label 3750 8050 0    197  ~ 39
CONNECTOR-I/O
Text Label 10100 6700 0    197  ~ 39
VOLTAGE-REGULATION
$EndSCHEMATC
